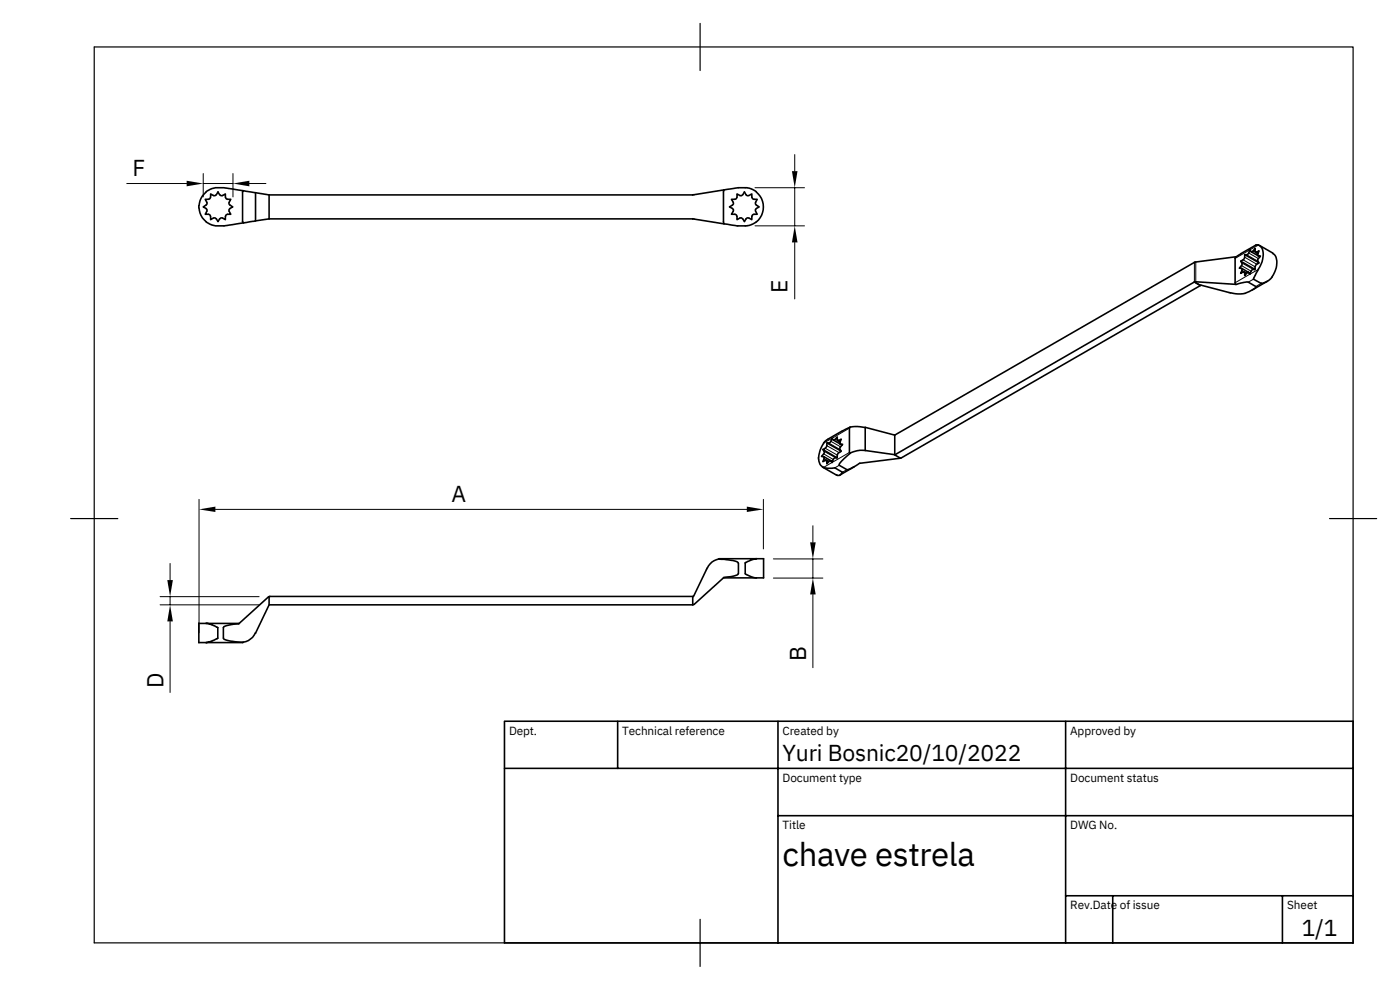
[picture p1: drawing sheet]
<svg xmlns="http://www.w3.org/2000/svg" width="297mm" height="210mm" viewBox="0 0 297 210" stroke-linecap="round" stroke-linejoin="round" font-family="sans-serif">
<g fill="none" stroke="#000" stroke-width=".34">
<path d="M42.2 43.6v.5M42.2 44.2a4 4 0 0 0 2.5 3.4l1 .3h1.9l4.1-.6M45.9 41.3l-.4 .2-.8-.4-.2 1.1-.9 .1 .3 1-.8 .6 .8 .6-.3 1 .9 .1 .2 .3v.7l.8-.4 .4 .2M45.9 46.4l.4 .6 .3-.6M45.9 41.3l.4-.6 .3 .6M46.6 41.3l.5 .2 .7-.4v.8l.2 .3 1 .1-.4 1 .8 .6-.8 .6 .4 1-1 .1-.2 1-.7-.4-.5 .2M51.6 40.5l2.6 .4M51.6 40.5l-4.1-.7h-1.8l-1.3 .5a3.8 3.8 0 0 0-2.2 3.3M51.6 40.5l-.1 .2v6.4l.2 .2M54.2 40.9l2.9 .5M54.2 46.9l-2.5 .4M54.2 40.9v6"/>
<path d="M57.1 41.4v5l-2.9 .5M57.1 46.4h.1M57.1 41.4h89.9M57.1 46.4h89.9M147 46.4l6.7 1.1M147 41.3v.1M147 46.4h.1M147 41.4l9.6-1.6h1.9l1.3 .5a4.1 4.1 0 0 1 2.2 3.9 4.1 4.1 0 0 1-2.8 3.6l-.7 .1h-2.2l-2.6-.4M153.7 40.3l-.2 .4v6.5l.2 .3M156.4 41.9l-.3 .4h-.9l.5 1-.9 .6 .9 .6-.5 1h.9l.3 .4M156.4 45.9v.7l1-.4 .6 .8 .5-.7h.4M158.9 41.5l-.4-.1-.5-.7-.6 .8-1-.4v.8"/>
<path d="M159 41.5l.6-.4v.8M159.6 45.9v.7l-.6-.3M159.6 41.9l.3 .4h.8l-.4 1 .8 .6-.8 .6 .4 1h-.8l-.3 .4M253.5 59.8l1.3 .8 6.4 1.6M253.5 59.8l1.3 .8M253.5 55.6v.1M253.5 55.7l-63.6 36.6M253.5 59.8l-63.6 36.7M253.7 55.6l-.2 .1M262.3 54.5l-8.5 1.1M262.3 54.5l-.2 .2v5.4l.2 .2-8.8-.5M263.3 55.4l2.9 1.7 .2-.1"/>
<path d="M263.4 53.9l-1.1 .6M263.4 57l.2 .2-.3 .8 .5-.3M263.5 57l1.9 1-.4-.2M263.8 57.8l.2-.1 .1 .2M264.1 57.7l.4 .3M264.1 54.6l-.1 .4-.7 .4 .3 .7-.6 .8 .5 .1M264.2 54l2.9 1.7M264.6 54.1l-.4-.1v.6M264.9 59.9h-.9l-1.7 .5M264.9 59.9l1.6 .9M265.6 53.4l1.4 .8M265.9 57.2l-.4 .3-.2 .7-.5-.4-.6 .7v-.6"/>
<path d="M266.2 57.1l.1 .1M266.4 53.3v-.6l-.7 .7-.4-.4-.3 .7-.4 .3M266.4 56.6v.6h-.5M266.4 53.3l.2 .2 .6-.3-.2 .7M266.5 53.5l.5 .3-.1 .3 .2 .1M267 54.3l.4 .2M267 52a2.38 2.38 0 0 1 1 3l-.4 1.1-.6 1M267 54.9l-.1 .4 .3 .5-.5 .3-.3 .5M267 55.7v.2M267.1 57.2l-1.1 2 1.7 1 1.5-.6 .8-.8M267.1 52h-.6l-3.1 1.8M267.1 54.3h.4l-.4 .6"/>
<path d="M267.3 52.1l2.9 1.6M269 59.7l-3.2 1.8M270.1 53.8a2.84 2.84 0 0 1 .6 3.5l-.8 1.5M254.8 60.6l-63.6 36.6-1.3-.7M266.5 60.8l.1 .1a5.3 5.3 0 0 1-5.4 1.2M173.7 97v.4M173.8 97.4l.2 1.2 .8 .6M174.6 99.1l2.8 1.7M174.6 95.4l.3 .6-.6 .9h.5M174.8 99.2l.7 .2 1.7-.1 1.6 .9-.6 .6h-.5M174.8 97l.1 .1v.3M174.8 94.1l-.8 1.5-.2 1.4"/>
<path d="M174.9 96.9l1.8 1.1-.4-.2M174.9 97.3l-.3 .7 .8-.3 .1 .7 .4-.5M175.2 95.1l-.6 .3 3 1.8M175.4 97.7l.5 .3M175.5 94l-.1 .7-.2 .4M175.9 94h-.4l2.9 1.6v.2M176.9 93.4l1.4 .8M177.2 97.2l-.4 .3-.2 .6-.3-.3-.4 .1M177.7 93.3v-.6l-.7 .7-.4-.4-.3 .6-.3 .4M177.7 96.6v.6l-.4-.1M177.7 97l-.2 .1M177.7 93.3l.1 .2 .2-.1"/>
<path d="M177.8 93.5l.5 .3M178 93.5l.5-.3-.3 .8 .2 .2M178.3 94.2l.4 .3M178.4 94.2l.4 .1-.6 .8 .3 .7-.6 .3-.2 .5M178.4 95.6h.1M178.8 91.4l-3.3 1.9-.7 .7M180.4 90.6l-.1 .2 .1 5.3a6.6 6.6 0 0 1 3.2-.5M180.4 96.2l-.4 .4a4.6 4.6 0 0 0-1.9 2.1l1.6 1h.3l2.5-1.4M181.3 99l-3.1 1.8M183.6 90.7a5.4 5.4 0 0 0-4.8 .7M189.9 92.3v4.2l-6.3-.9M189.9 92.3l-6.3-1.6v4.9"/>
<path d="M191.1 97.2l-8.6 1.1M152.5 118.6l1.7 .2a3.5 3.5 0 0 1 2.5 .7M156.7 119.5v2.2M160.5 118.6h1.6v4h-1.6M177.5 100.7l.2 .1M42.2 132.2v4.2h1.5M42.2 132.3h1.5M50.8 132.3h-7.1l1.1 .2 1.4 .7v2.2l-1.5 .7-1 .3 7.9-.1M54.2 134.3v.1M57 126.7l-6.3 5.7h-.6a5.3 5.3 0 0 0-2.6 .7l-.1 2.3a2.7 2.7 0 0 0 2 .7l.6 .1a3.5 3.5 0 0 0 4.2-1.9M57.1 126.6v1.7l-2.9 6.1M57.1 126.6l-.1 .1"/>
<path d="M57.1 128.3h89.9M147 126.6h-89.9M150.1 120.6l-2.9 6h-.2v1.7M150.1 120.6a3.9 3.9 0 0 1 2.6-2h7.8l-1.1 .2-1.2 .6v2.3l1.4 .8 .9 .1M153.5 122.6h7M156.7 121.7a3.1 3.1 0 0 1-2.6 .8h-.5l-6.6 5.8M107.1 153h180.1v47.1h-180.1zM131.1 153v10M165.1 153v47.1M226.2 153v47.1M107.1 163h180.1M165.1 173.1h122.1"/>
<path d="M226.2 190.1h61M236.2 190.1v10M272.2 190.1v10"/>
</g>
<g fill="none" stroke="#000" stroke-width=".21">
<path d="M26.9 38.9h12.7M43.1 36.8v5M43.1 38.9h6.3M49.4 36.8v5M52.9 38.9h3.5M160.2 39.8h10.5M168.7 32.8v3.5M168.7 39.8v8.1M160.2 47.9h10.5M168.7 51.4v12M253.5 55.7v4.1M253.8 55.6v4.2"/>
<path d="M263.5 56.4l2 1.1M263.6 55.8l2.4 1.4M263.6 57.4l1 .6M263.8 55.1l2.6 1.5M264.2 54.6l2.5 1.5M264.2 57.9l.3 .2M264.6 54.1l2.4 1.3M265 53.7l2.1 1.2M265 57.8l.4 .2M265.9 53.3l1.1 .6M266 59.2l-1.1 .7M266.7 53.5l.3 .2"/>
<path d="M267.1 57.2l-5 2.8M267.1 52l-5 2.8M267.1 54.3l.3 .2M267.6 60.1l-1.1 .7M173.7 97v.4M174.8 96.3l2 1.2M174.9 97.3l1 .6M174.9 95.8l2.4 1.3M175.2 95.1l2.5 1.5M175.5 97.9l.3 .2M175.5 94.6l2.5 1.4M175.9 94l2.3 1.4"/>
<path d="M176.3 97.8l.4 .2M176.3 93.6l2.1 1.2M177.3 93.2l1 .6M178 93.5l.3 .1M178.1 98.7l-.9 .6M178.4 94.2l.3 .3M179.7 99.7l-.9 .5M180.3 90.8l-5.5 3.2M180.3 96l-5.5 3.2M36.1 119.6v3.5M42.2 106v28.2M45.7 108.1h112.8"/>
<path d="M162 106v10.5M164.1 118.6h10.5M172.5 111.6v3.5M172.5 118.6v4.1M34 126.6h21M34 128.3h21M36.1 126.6v1.7M36.1 131.9v15M164.1 122.7h10.5M172.5 126.1v15.6"/>
</g>
<path d="M20 10h267.2v190.1h-267.2zM148.6 5v10M15 110h10M282.2 110h10M148.6 195.1v10" fill="none" stroke="#000" stroke-width=".25"/>
<path d="M39.6 38.4l3.5 .5-3.5 .6zM49.4 38.9l3.5-.5v1.1zM168.1 36.3h1.2l-.6 3.5zM168.7 47.9l.6 3.5h-1.2zM42.2 108.1l3.5-.6v1.1zM158.5 107.5l3.5 .6-3.5 .5zM171.9 115.1h1.2l-.6 3.5zM35.5 123.1h1.2l-.6 3.5zM36.1 128.3l.6 3.6h-1.2zM172.5 122.7l.6 3.4h-1.2z" fill="#000"/>
<text font-size="7" x="166.1" y="183.8">chave estrela</text>
<g font-size="4.9">
<text x="28.1" y="37.4">F</text>
<text x="167.2" y="62.3" transform="rotate(-90 167.2 62.3)">E</text>
<text x="95.8" y="106.6">A</text>
<text x="171.1" y="140.3" transform="rotate(-90 171.1 140.3)">B</text>
<text x="34.7" y="146.1" transform="rotate(-90 34.7 146.1)">D</text>
<text x="166.1" y="161.5">Yuri Bosnic20/10/2022</text>
<text x="276.3" y="198.7">1/1</text>
</g>
<g font-size="2.5">
<text x="108" y="155.9">Dept.</text>
<text x="132.1" y="155.9">Technical reference</text>
<text x="166.1" y="155.9">Created by</text>
<text x="227.1" y="155.9">Approved by</text>
<text x="166.1" y="165.9">Document type</text>
<text x="227.1" y="165.9">Document status</text>
<text x="166.1" y="175.9">Title</text>
<text x="227.1" y="175.9">DWG No.</text>
<text x="227.1" y="192.9">Rev.Date of issue</text>
<text x="273.2" y="192.9">Sheet</text>
</g>
</svg>
